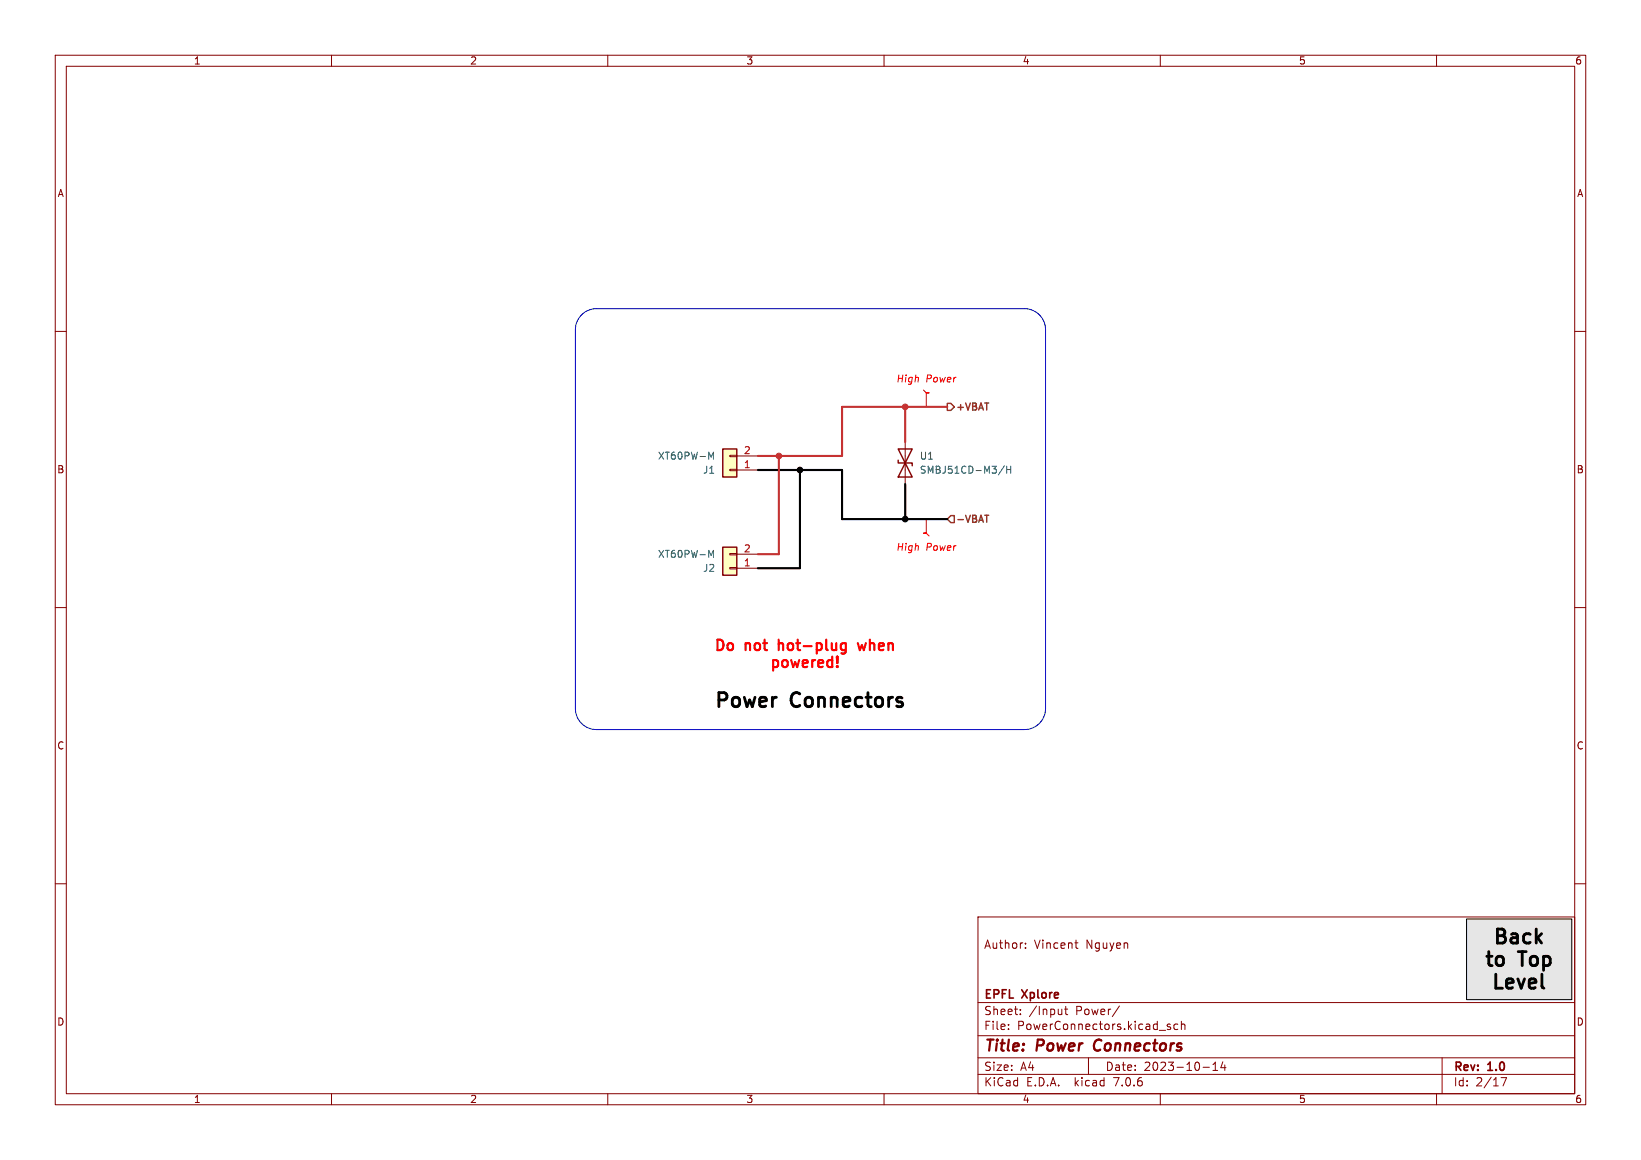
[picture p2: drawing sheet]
<svg xmlns="http://www.w3.org/2000/svg" width="297mm" height="210mm" viewBox="0 0 297 210" stroke-linecap="round" stroke-linejoin="round" font-family="sans-serif">
<g fill="none" stroke="#840000" stroke-width=".18">
<path d="M10 10h277v190h-277zM12 12h273v186h-273zM60 10v2M110 10v2M160 10v2M210 10v2M260 10v2M10 60h2M285 60h2M132.1 82.4h1.2v.3h-1.2zM132.1 85h1.2v.2h-1.2zM133.3 85.1h3.9"/>
<path d="M133.3 82.6h3.9M163.8 80v7.6M10 110h2M132.1 100.2h1.2v.3h-1.2zM132.1 102.7h1.2v.3h-1.2zM133.3 102.9h3.9M133.3 100.3h3.9M285 110h2M10 160h2M285 160h2M177 166h108v32h-108zM185.6 171.6v.1"/>
<path d="M185.6 170.8v.1M194.5 170.7h.6M194.7 171.5l.4 .2M60 198v2M110 198v2M160 198v2M177 194.5h108M177 191.5h108M177 187.5h108M177 181.5h108M182.5 186.3v.1M182.5 185.5v.1"/>
<path d="M184.7 183.6v.1M184.7 182.8v.1M192.2 182.7v1M192.2 183.6h-.1M192.7 182.7h.5M192.9 182.2v1.3l.3 .2M197 191.5v3M202.6 182.1l-1.3 2M210 198v2M211.8 185.5l-.3-.1-.3 .2 .1 .2 .5 .2v.3h-.6M213.2 185.5l-.5-.1-.2 .3v.4l.1 .2h.6M213.8 185.5l.2-.1 .4 .1 .1 .9"/>
<path d="M213.8 184.9v1.5M217.7 193.2h1.2M219.5 193.8h.9M219.5 192.7l.5-.4v1.5M221.3 192.2l-.3 1.1h.9M221.7 192.8v1M260 198v2M261 191.5v6.5M271.7 195.1h1l-.7 1.5"/>
</g>
<path d="M198.3 188.5a1.27 1.27 0 0 0 0 1.6" fill="none" stroke="#840000" stroke-width=".4"/>
<path d="M265.4 166.4h19.1v14.6h-19.1z" fill="#e6e6e6" stroke="#e6e6e6" stroke-width=".18"/>
<g fill="#ffffc2" stroke="#ffffc2" stroke-width=".18">
<path d="M130.8 99.1h2.5v5h-2.5z"/>
<path d="M130.8 81.3h2.5v5.1h-2.5z"/>
</g>
<path d="M130.8 99.1h2.5v5h-2.5zM130.8 81.3h2.5v5.1h-2.5zM162.6 83.3v.5h2.5v.5M162.6 81.3h2.5l-2.5 5.1h2.5z" fill="none" stroke="#840000" stroke-width=".25"/>
<path d="M128.3 99.6l.4 .9 .4-.9v1.3M128.3 81.9l.4 .9 .4-.9v1.2M181.8 84.3l-1.1 1.7M182.2 84.4v1.3M182.2 85h.7M182.9 84.4v1.3" fill="none" stroke="#006464" stroke-width=".18"/>
<path d="M167.1 70.6l.5 .5h.5h-.5v2.6M167.6 94v2.5h-.5h.5l.5 .5" fill="none" stroke="#f00" stroke-width=".18"/>
<path d="M171.4 73h.7l.6 .7-.6 .6h-.7zM172.1 93.3h.6v1.3h-.6l-.7-.6zM178.2 93.3h.7" fill="none" stroke="#725600" stroke-width=".25"/>
<path d="M265.4 166.4h19.1v14.6h-19.1z" fill="none" stroke="#000" stroke-width=".18"/>
<path d="M130.8 116.1l-.5-.3h-.4v1.9M138.4 115.8v1.6M140.9 115.8v1.9M144.4 115.8v1.6M149.5 115.8v1.6M150.6 118.9v1.9M152.9 116.4l.2 .1M153.1 116.4l-.1 1.8M153.1 117.6l-.2 .1M155.3 116.4l.3 1.3 .4-.9 .3 .9M157.4 115.8v1.9M151.5 120.6l.1 .1-.1 .1" fill="none" stroke="#f00" stroke-width=".38"/>
<path d="M105.3 57a3.8 3.8 0 0 1 2.6-1.1h77.5a3.8 3.8 0 0 1 3.8 3.8v68.6a3.8 3.8 0 0 1-3.8 3.8h-77.5a3.8 3.8 0 0 1-3.8-3.8v-68.6a3.8 3.8 0 0 1 1.2-2.7z" fill="none" stroke="#0000c2" stroke-width=".18"/>
<path d="M137.2 85.1h15.2v8.9h19M144.8 85.1v17.8h-7.6M163.8 87.6v6.4" fill="none" stroke="#000" stroke-width=".38"/>
<path d="M163.8 73.7v6.3M171.4 73.7h-19v8.9h-15.2M141 82.6v17.7h-3.8" fill="none" stroke="#c83232" stroke-width=".38"/>
<g fill="#000" stroke="#000" stroke-width=".18">
<circle cx="144.8" cy="85.1" r=".51"/>
<circle cx="163.8" cy="94" r=".51"/>
</g>
<g fill="#c83232" stroke="#c83232" stroke-width=".18">
<circle cx="141" cy="82.6" r=".51"/>
<circle cx="163.8" cy="73.7" r=".51"/>
</g>
<g font-size="3.5">
<text x="129" y="128.3">Power</text>
<text x="143.2" y="128.3">Connectors</text>
<text x="269.9" y="171.6">Back</text>
<text x="268.3" y="175.7">to</text>
<text x="269.6" y="179.8">Level</text>
<text x="275" y="175.7">Top</text>
</g>
<g font-size="2.8" fill="#840000">
<text x="178" y="190.9">Title:</text>
<text x="187.7" y="190.9">Power</text>
<text x="198.8" y="190.9">Connectors</text>
</g>
<g font-size="2.7" fill="#f00">
<text x="129" y="118.8">Do</text>
<text x="134.9" y="118.8">not</text>
<text x="141.6" y="118.8">hot-plug</text>
<text x="156.9" y="118.8">when</text>
<text x="139.1" y="121.8">powered!</text>
</g>
<g font-size="2.1" fill="#840000">
<text x="178" y="172">Author:</text>
<text x="187.2" y="172">Vincent</text>
<text x="196.6" y="172">Nguyen</text>
<text x="178" y="184">Sheet:</text>
<text x="178" y="181.2">EPFL</text>
<text x="185.1" y="181.2">Xplore</text>
<text x="186.2" y="184">/Input</text>
<text x="194.7" y="184">Power/</text>
<text x="178" y="186.7">File:</text>
<text x="184.1" y="186.7">PowerConnectors.kicad_sch</text>
<text x="178" y="196.9">KiCad</text>
<text x="178" y="194.1">Size:</text>
<text x="184.7" y="194.1">A4</text>
<text x="185.7" y="196.9">E.D.A.</text>
<text x="194.6" y="196.9">kicad</text>
<text x="200" y="194.1">Date:</text>
<text x="201.8" y="196.9">7.0.6</text>
<text x="207" y="194.1">2023-10-14</text>
<text x="263" y="194.3">Rev:</text>
<text x="263" y="196.9">Id:</text>
<text x="267.1" y="196.9">2/17</text>
<text x="269.4" y="194.3">1.0</text>
</g>
<g font-size="1.8" fill="#840000">
<text x="35" y="11.9">1</text>
<text x="85" y="11.9">2</text>
<text x="135" y="11.9">3</text>
<text x="185" y="11.9">4</text>
<text x="235" y="11.9">5</text>
<text x="285" y="11.9">6</text>
<text x="10.3" y="35.9">A</text>
<text x="285.3" y="35.9">A</text>
<text x="10.3" y="85.9">B</text>
<text x="285.3" y="85.9">B</text>
<text x="10.3" y="135.9">C</text>
<text x="285.3" y="135.9">C</text>
<text x="10.3" y="185.9">D</text>
<text x="285.3" y="185.9">D</text>
<text x="35" y="199.9">1</text>
<text x="85" y="199.9">2</text>
<text x="135" y="199.9">3</text>
<text x="185" y="199.9">4</text>
<text x="235" y="199.9">5</text>
<text x="285" y="199.9">6</text>
</g>
<g font-size="1.8" fill="#f00">
<text x="162.1" y="69.4">High</text>
<text x="167.5" y="69.4">Power</text>
<text x="162.1" y="99.9">High</text>
<text x="167.5" y="99.9">Power</text>
</g>
<g font-size="1.8" fill="#725600">
<text x="172.9" y="74.7">+VBAT</text>
<text x="172.9" y="95">-VBAT</text>
</g>
<g font-size="1.8" fill="#006464">
<text x="119" y="83.4">XT60PW-M</text>
<text x="166.4" y="83.4">U1</text>
<text x="127.2" y="86">J1</text>
<text x="166.4" y="86">SMBJ51CD-M3/H</text>
<text x="119" y="101.2">XT60PW-M</text>
<text x="127.2" y="103.7">J2</text>
</g>
<g font-size="1.8" fill="#a90000">
<text x="134.5" y="82.3">2</text>
<text x="134.5" y="84.8">1</text>
<text x="134.5" y="100.1">2</text>
<text x="134.5" y="102.6">1</text>
</g>
</svg>
